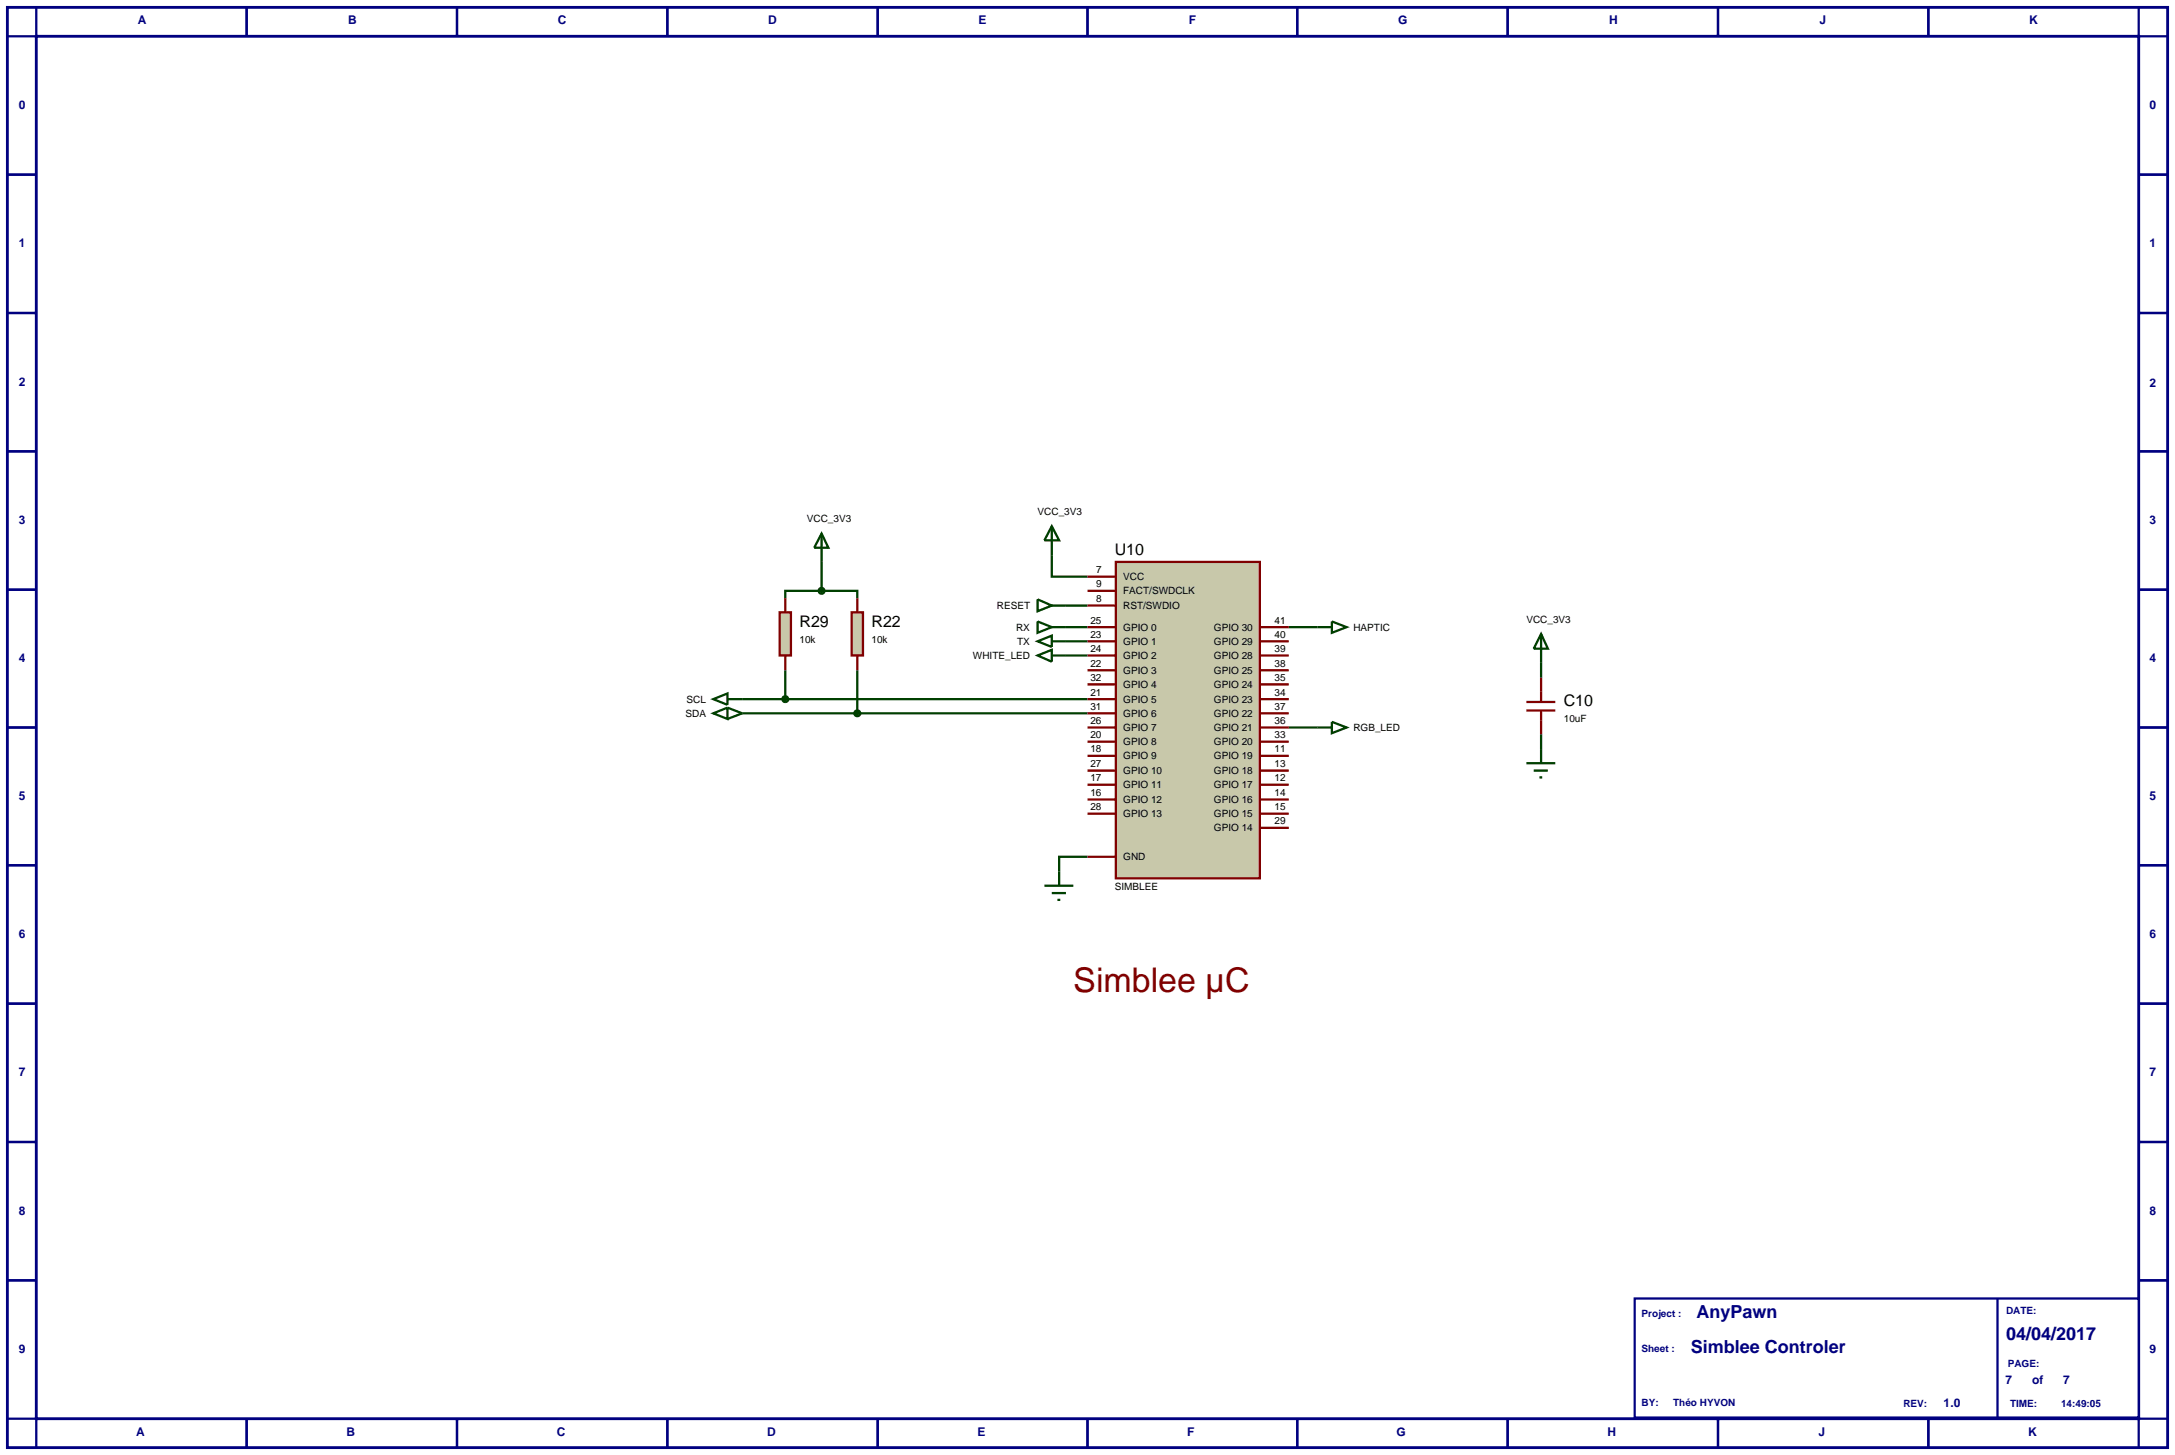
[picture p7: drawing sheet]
<svg xmlns="http://www.w3.org/2000/svg" width="384mm" height="257mm" viewBox="0 0 384 257" stroke-linecap="round" stroke-linejoin="round" font-family="sans-serif">
<path d="M1.3 1.3h381v254h-381zM6.4 6.4h370.8v243.8h-370.8z" fill="none" stroke="#000080" stroke-width=".5"/>
<g fill="none" stroke="#000080" stroke-width=".4">
<path d="M6.4 1.3v5.1h-5.1M43.5 1.3v5.1M80.6 1.3v5.1M117.7 1.3v5.1M154.8 1.3v5.1M191.8 1.3v5.1M228.8 1.3v5.1M265.9 1.3v5.1M303 1.3v5.1M340.1 1.3v5.1M377.2 1.3v5.1h5.1M1.3 30.8h5.1"/>
<path d="M377.2 30.8h5.1M1.3 55.2h5.1M377.2 55.2h5.1M1.3 79.6h5.1M377.2 79.6h5.1M1.3 104h5.1M377.2 104h5.1M1.3 128.3h5.1M377.2 128.3h5.1M1.3 152.6h5.1M377.2 152.6h5.1M1.3 177h5.1"/>
<path d="M377.2 177h5.1M1.3 201.4h5.1M377.2 201.4h5.1M1.3 225.8h5.1M377.2 225.8h5.1M1.3 250.2h5.1v5.1M43.5 250.2v5.1M80.6 250.2v5.1M117.7 250.2v5.1M154.8 250.2v5.1M191.8 250.2v5.1M228.8 250.2v5.1"/>
<path d="M265.9 250.2v5.1M303 250.2v5.1M340.1 250.2v5.1M382.3 250.2h-5.1v5.1"/>
</g>
<path d="M288.3 229h88.9v21h-88.9z" fill="#fff" stroke="#000080" stroke-width=".4"/>
<path d="M352.3 229v21" fill="none" stroke="#000080" stroke-width=".4"/>
<g fill="none" stroke="#004000" stroke-width=".4">
<path d="M144.9 99.1v5.1M185.5 97.9v3.8h6.3M138.5 118.2v5.1M144.9 104.2h-6.4v1.3M144.9 104.2h6.3v1.3M151.2 118.2v7.6M188 106.8h3.8M188 110.6h3.8M188 113.1h3.8M188 115.6h3.8M227.3 110.6h5.1M271.8 116.9v2.6"/>
<path d="M130.9 123.3h60.9M130.9 125.8h60.9M227.3 128.3h5.1M271.8 129.5v2.6M191.8 151.1h-5v2.6"/>
</g>
<path d="M137.5 108h2v7.6h-2z" fill="#c8c8aa" stroke="#800000" stroke-width=".4"/>
<path d="M138.5 105.5v2.5M138.5 115.6v2.6" fill="none" stroke="#800000" stroke-width=".4"/>
<path d="M150.2 108h2v7.6h-2z" fill="#c8c8aa" stroke="#800000" stroke-width=".4"/>
<path d="M151.2 105.5v2.5M151.2 115.6v2.6" fill="none" stroke="#800000" stroke-width=".4"/>
<path d="M144.9 94.1l1.2 2.5h-2.5zM144.9 94.1v5" fill="none" stroke="#004000" stroke-width=".4"/>
<path d="M144.5 103.9l.4-.2-.5 .5zM144.9 103.7l.3 .1 .2 .4zM144.9 104.7l.5-.5-.2 .4zM144.4 104.2l.5 .5-.4-.2z" fill="#004000" stroke="#004000" stroke-width=".4"/>
<path d="M144.4 104.2l.5-.5 .5 .5-.5 .5z" fill="#004000"/>
<path d="M125.8 125.8l2.5-1v2zM125.8 123.3l2.5-1v2zM128.3 124.8l2.6 1-2.6 1M128.3 123.3h2.6" fill="none" stroke="#004000" stroke-width=".4"/>
<path d="M196.8 99.1h25.4v55.8h-25.4z" fill="#c8c8aa" stroke="#800000" stroke-width=".4"/>
<g fill="none" stroke="#800000" stroke-width=".4">
<path d="M191.8 110.6h5M191.8 113.1h5M191.8 115.6h5M191.8 118.2h5M191.8 104.2h5M191.8 106.8h5M191.8 101.7h5M222.2 110.6h5.1M222.2 113.1h5.1M222.2 115.6h5.1M222.2 118.2h5.1M191.8 120.7h5"/>
<path d="M191.8 123.3h5M191.8 125.8h5M191.8 128.3h5M191.8 130.8h5M191.8 133.3h5M191.8 135.9h5M191.8 138.4h5M222.2 120.7h5.1M222.2 123.3h5.1M222.2 125.8h5.1M222.2 128.3h5.1M222.2 130.8h5.1"/>
<path d="M222.2 133.3h5.1M222.2 135.9h5.1M222.2 138.4h5.1M191.8 141h5M191.8 151.1h5M191.8 143.5h5M222.2 141h5.1M222.2 143.5h5.1M222.2 146h5.1"/>
</g>
<path d="M185.5 92.8l1.3 2.5h-2.6zM185.5 92.8v5.1M183 105.7l2.5 1.1-2.5 1zM183 109.6l2.5 1-2.5 1zM183 113.1l2.5-1v2zM185.5 106.8h2.5M185.5 110.6h2.5M185.5 113.1h2.5" fill="none" stroke="#004000" stroke-width=".4"/>
<path d="M138.2 122.9l.3-.1-.5 .5zM138.5 122.8l.3 .1 .2 .4zM138.5 123.8l.5-.5-.2 .4zM138 123.3l.5 .5-.3-.1z" fill="#004000" stroke="#004000" stroke-width=".4"/>
<path d="M138.5 122.8l.5 .5-.5 .5-.5-.5z" fill="#004000"/>
<path d="M150.9 125.4l.3-.1-.5 .5zM151.2 125.3l.3 .1 .2 .4zM151.7 125.8l-.1 .3-.4 .2zM150.7 125.8l.5 .5-.4-.2z" fill="#004000" stroke="#004000" stroke-width=".4"/>
<path d="M150.7 125.8l.5-.5 .5 .5-.5 .5z" fill="#004000"/>
<g fill="none" stroke="#004000" stroke-width=".4">
<path d="M183 115.6l2.5-1v2.1zM185.5 115.6h2.5M232.4 110.6h2.5M234.9 109.6l2.6 1-2.6 1zM271.8 111.8l1.2 2.6h-2.5zM271.8 111.8v5.1M232.4 128.3h2.5M234.9 127.3l2.6 1-2.6 1zM269.2 134.6h5.1M270.5 135.9h2.5M271.5 137.1h.5M271.8 132.1v2.5"/>
<path d="M184.2 156.2h5.1M185.5 157.5h2.5M186.5 158.7h.5M186.8 153.7v2.5"/>
</g>
<path d="M271.8 119.5v4.3M269.2 123.8h5.1M269.2 125.3h5.1M271.8 125.3v4.2" fill="none" stroke="#800000" stroke-width=".4"/>
<text font-size="6" fill="#800000" x="189.3" y="174.9">Simblee µC</text>
<g font-size="3.2" fill="#000080">
<text x="299.2" y="232.4">AnyPawn</text>
<text x="298.2" y="238.7">Simblee Controler</text>
<text x="353.8" y="236.4">04/04/2017</text>
</g>
<g font-size="2.8">
<text x="196.6" y="98">U10</text>
<text x="141" y="110.6">R29</text>
<text x="153.7" y="110.6">R22</text>
<text x="275.8" y="124.6">C10</text>
</g>
<g font-size="2.1" fill="#000080">
<text x="24.3" y="4.2">A</text>
<text x="61.4" y="4.2">B</text>
<text x="98.4" y="4.2">C</text>
<text x="135.5" y="4.2">D</text>
<text x="172.6" y="4.2">E</text>
<text x="209.7" y="4.2">F</text>
<text x="246.6" y="4.2">G</text>
<text x="283.8" y="4.2">H</text>
<text x="320.9" y="4.2">J</text>
<text x="357.9" y="4.2">K</text>
<text x="3.3" y="19.2">0</text>
<text x="379.1" y="19.2">0</text>
<text x="3.3" y="43.6">1</text>
<text x="379.1" y="43.6">1</text>
<text x="3.3" y="68">2</text>
<text x="379.1" y="68.2">2</text>
<text x="3.3" y="92.4">3</text>
<text x="379.1" y="92.4">3</text>
<text x="3.3" y="116.8">4</text>
<text x="379.1" y="116.8">4</text>
<text x="3.3" y="141">5</text>
<text x="379.1" y="141">5</text>
<text x="3.3" y="165.4">6</text>
<text x="379.1" y="165.4">6</text>
<text x="3.3" y="189.8">7</text>
<text x="379.1" y="189.8">7</text>
<text x="3.3" y="214.2">8</text>
<text x="379.1" y="214.2">8</text>
<text x="3.3" y="238.6">9</text>
<text x="379.1" y="238.6">9</text>
<text x="353.7" y="244">7</text>
<text x="358.4" y="244">of</text>
<text x="363.9" y="244">7</text>
<text x="342.8" y="248.1">1.0</text>
<text x="24" y="253.3">A</text>
<text x="61.1" y="253.3">B</text>
<text x="98.2" y="253.3">C</text>
<text x="135.3" y="253.3">D</text>
<text x="172.4" y="253.3">E</text>
<text x="209.4" y="253.3">F</text>
<text x="246.3" y="253.3">G</text>
<text x="283.5" y="253.3">H</text>
<text x="320.7" y="253.3">J</text>
<text x="357.7" y="253.3">K</text>
</g>
<g font-size="1.8">
<text x="142.3" y="92.1">VCC_3V3</text>
<text x="183" y="90.8">VCC_3V3</text>
<text x="193.3" y="101.1">7</text>
<text x="175.8" y="107.4">RESET</text>
<text x="193.3" y="103.6">9</text>
<text x="193.3" y="106.2">8</text>
<text x="198.1" y="104.8">FACT/SWDCLK</text>
<text x="198.1" y="107.4">RST/SWDIO</text>
<text x="198.1" y="102.3">VCC</text>
<text x="141" y="113.4">10k</text>
<text x="153.7" y="113.4">10k</text>
<text x="179.2" y="111.2">RX</text>
<text x="179.4" y="113.7">TX</text>
<text x="192.3" y="110">25</text>
<text x="192.3" y="112.5">23</text>
<text x="198.1" y="111.2">GPIO 0</text>
<text x="198.1" y="113.7">GPIO 1</text>
<text x="214.1" y="111.2">GPIO 30</text>
<text x="214.1" y="113.7">GPIO 29</text>
<text x="224.8" y="110">41</text>
<text x="224.8" y="112.5">40</text>
<text x="238.7" y="111.2">HAPTIC</text>
<text x="269.2" y="109.9">VCC_3V3</text>
<text x="171.6" y="116.2">WHITE_LED</text>
<text x="192.3" y="115">24</text>
<text x="192.3" y="117.6">22</text>
<text x="198.1" y="116.2">GPIO 2</text>
<text x="198.1" y="118.8">GPIO 3</text>
<text x="214.1" y="116.2">GPIO 28</text>
<text x="214.1" y="118.8">GPIO 25</text>
<text x="224.8" y="115">39</text>
<text x="224.8" y="117.6">38</text>
<text x="121.1" y="123.9">SCL</text>
<text x="192.3" y="120.1">32</text>
<text x="192.3" y="122.7">21</text>
<text x="192.3" y="125.2">31</text>
<text x="198.1" y="121.3">GPIO 4</text>
<text x="198.1" y="123.9">GPIO 5</text>
<text x="214.1" y="121.3">GPIO 24</text>
<text x="214.1" y="123.9">GPIO 23</text>
<text x="224.8" y="120.1">35</text>
<text x="224.8" y="122.7">34</text>
<text x="224.8" y="125.2">37</text>
<text x="120.9" y="126.4">SDA</text>
<text x="192.3" y="127.7">26</text>
<text x="192.3" y="130.2">20</text>
<text x="198.1" y="126.4">GPIO 6</text>
<text x="198.1" y="128.9">GPIO 7</text>
<text x="198.1" y="131.4">GPIO 8</text>
<text x="214.1" y="126.4">GPIO 22</text>
<text x="214.1" y="128.9">GPIO 21</text>
<text x="214.1" y="131.4">GPIO 20</text>
<text x="224.8" y="127.7">36</text>
<text x="224.8" y="130.2">33</text>
<text x="238.7" y="128.9">RGB_LED</text>
<text x="275.8" y="127.4">10uF</text>
<text x="192.3" y="132.7">18</text>
<text x="192.3" y="135.3">27</text>
<text x="192.3" y="137.8">17</text>
<text x="198.1" y="133.9">GPIO 9</text>
<text x="198.1" y="136.5">GPIO 10</text>
<text x="214.1" y="133.9">GPIO 19</text>
<text x="214.1" y="136.5">GPIO 18</text>
<text x="224.8" y="132.7">11</text>
<text x="224.8" y="135.3">13</text>
<text x="224.8" y="137.8">12</text>
<text x="192.3" y="140.4">16</text>
<text x="192.3" y="142.9">28</text>
<text x="198.1" y="139">GPIO 11</text>
<text x="198.1" y="141.6">GPIO 12</text>
<text x="214.1" y="139">GPIO 17</text>
<text x="214.1" y="141.6">GPIO 16</text>
<text x="224.8" y="140.4">14</text>
<text x="224.8" y="142.9">15</text>
<text x="198.1" y="144.1">GPIO 13</text>
<text x="214.1" y="144.1">GPIO 15</text>
<text x="214.1" y="146.6">GPIO 14</text>
<text x="224.8" y="145.4">29</text>
<text x="198.1" y="151.7">GND</text>
<text x="196.6" y="156.9">SIMBLEE</text>
</g>
<g font-size="1.8" fill="#000080">
<text x="289.5" y="232.2">Project :</text>
<text x="353.8" y="231.7">DATE:</text>
<text x="289.5" y="238.5">Sheet :</text>
<text x="354.1" y="241.1">PAGE:</text>
<text x="289.5" y="247.9">BY:</text>
<text x="295.1" y="247.9">Théo HYVON</text>
<text x="335.7" y="248.1">REV:</text>
<text x="354.5" y="248.1">TIME:</text>
<text x="363.5" y="248.1">14:49:05</text>
</g>
</svg>
